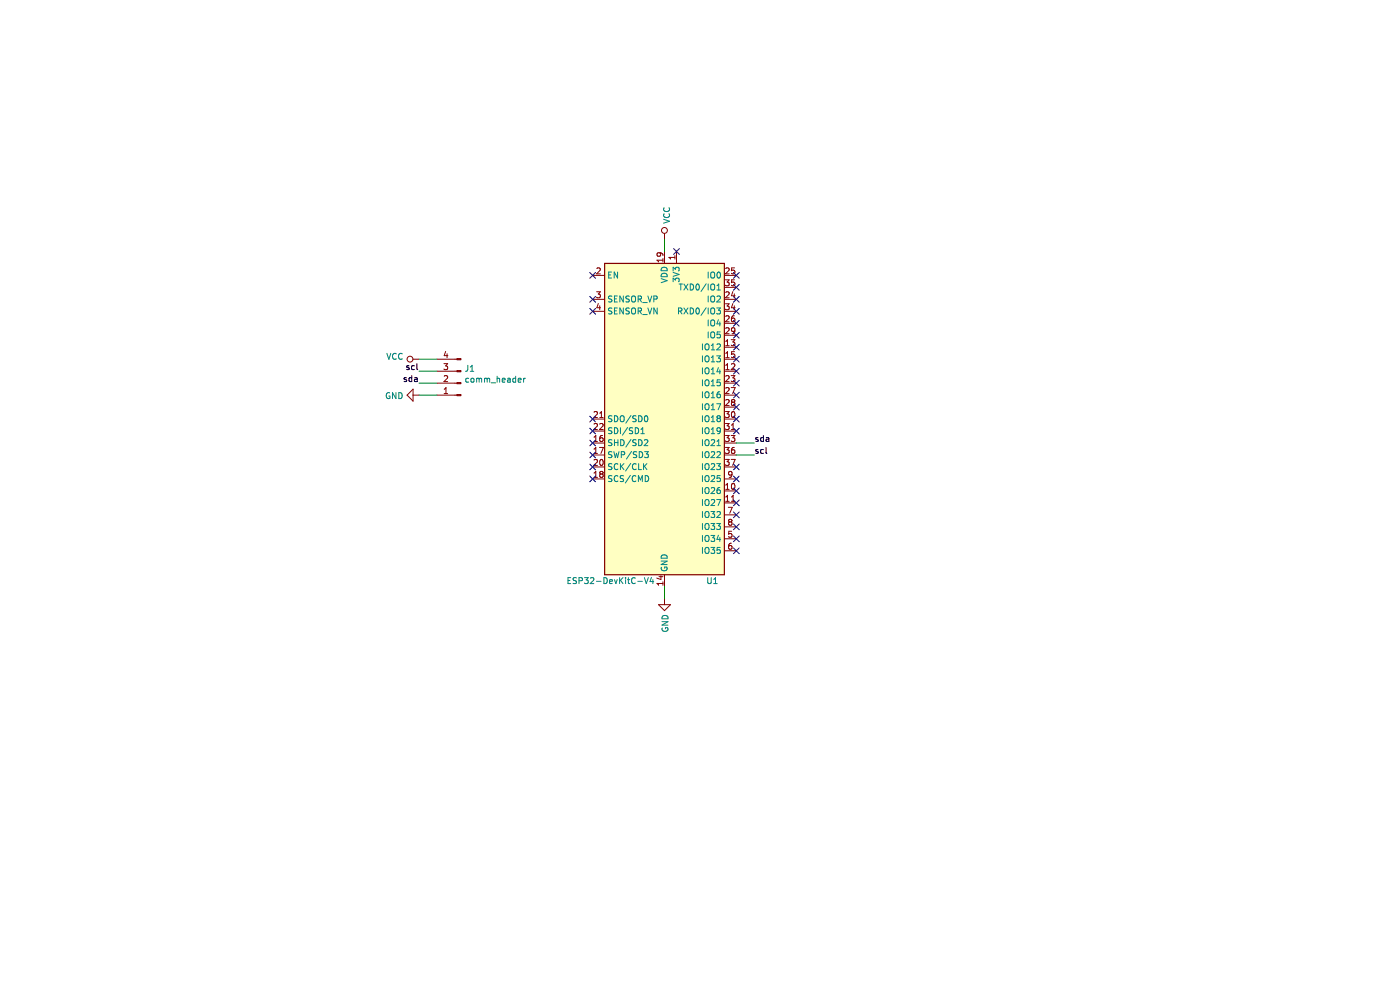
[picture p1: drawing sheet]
EESchema Schematic File Version 4
LIBS:Config-cache
EELAYER 29 0
EELAYER END
$Descr A4 11693 8268
encoding utf-8
Sheet 1 1
Title ""
Date ""
Rev ""
Comp ""
Comment1 ""
Comment2 ""
Comment3 ""
Comment4 ""
$EndDescr
$Comp
L MCU_Module:ESP32-DevKitC-V4 U1
U 1 1
P 5550 3500
F 0 "U1" H 5950 2150 50  0000 C CNN
F 1 "ESP32-DevKitC-V4" H 5100 2150 50  0000 C CNN
F 2 "" H 5550 3500 50  0001 C CNN
F 3 "https://www.espressif.com/sites/default/files/documentation/esp32-devkitc-v4_reference_design.zip" H 5250 3550 50  0001 C CNN
	1    5550 3500
	1    0    0    -1  
$EndComp
$Comp
L Connector:Conn_01x04_Male J1
U 1 1
P 3850 3200
F 0 "J1" H 3822 3082 50  0000 R CNN
F 1 "comm_header" H 3822 3173 50  0000 R CNN
F 2 "" H 3850 3200 50  0001 C CNN
F 3 "~" H 3850 3200 50  0001 C CNN
	1    3850 3200
	-1   0    0    1   
$EndComp
$Comp
L power:VCC #PWR02
U 1 1
P 3500 3000
F 0 "#PWR02" H 3500 2850 50  0001 C CNN
F 1 "VCC" V 3518 3127 50  0000 L CNN
F 2 "" H 3500 3000 50  0001 C CNN
F 3 "" H 3500 3000 50  0001 C CNN
	1    3500 3000
	0    -1   -1   0   
$EndComp
$Comp
L power:GND #PWR03
U 1 1
P 3500 3300
F 0 "#PWR03" H 3500 3050 50  0001 C CNN
F 1 "GND" V 3505 3172 50  0000 R CNN
F 2 "" H 3500 3300 50  0001 C CNN
F 3 "" H 3500 3300 50  0001 C CNN
	1    3500 3300
	0    1    1    0   
$EndComp
Wire Wire Line
	3650 3300 3500 3300
Wire Wire Line
	3500 3000 3650 3000
Wire Wire Line
	3650 3100 3500 3100
Wire Wire Line
	3500 3200 3650 3200
Text Label 3500 3200 2    50   ~ 0
sda
Text Label 3500 3100 2    50   ~ 0
scl
$Comp
L power:VCC #PWR01
U 1 1
P 5550 2000
F 0 "#PWR01" H 5550 1850 50  0001 C CNN
F 1 "VCC" V 5568 2127 50  0000 L CNN
F 2 "" H 5550 2000 50  0001 C CNN
F 3 "" H 5550 2000 50  0001 C CNN
	1    5550 2000
	1    0    0    -1  
$EndComp
$Comp
L power:GND #PWR04
U 1 1
P 5550 5000
F 0 "#PWR04" H 5550 4750 50  0001 C CNN
F 1 "GND" V 5555 4872 50  0000 R CNN
F 2 "" H 5550 5000 50  0001 C CNN
F 3 "" H 5550 5000 50  0001 C CNN
	1    5550 5000
	1    0    0    -1  
$EndComp
Wire Wire Line
	6150 3800 6300 3800
Wire Wire Line
	6300 3700 6150 3700
Text Label 6300 3700 0    50   ~ 0
sda
Text Label 6300 3800 0    50   ~ 0
scl
Wire Wire Line
	5550 2000 5550 2100
Wire Wire Line
	5550 5000 5550 4900
NoConn ~ 4950 3500
NoConn ~ 4950 3600
NoConn ~ 4950 3700
NoConn ~ 4950 3800
NoConn ~ 4950 3900
NoConn ~ 4950 4000
NoConn ~ 6150 4600
NoConn ~ 6150 4500
NoConn ~ 6150 4400
NoConn ~ 6150 4300
NoConn ~ 6150 4200
NoConn ~ 6150 4100
NoConn ~ 6150 4000
NoConn ~ 6150 3900
NoConn ~ 6150 3600
NoConn ~ 6150 3500
NoConn ~ 6150 3400
NoConn ~ 6150 3300
NoConn ~ 6150 3200
NoConn ~ 6150 3100
NoConn ~ 6150 3000
NoConn ~ 6150 2900
NoConn ~ 6150 2800
NoConn ~ 6150 2700
NoConn ~ 6150 2600
NoConn ~ 6150 2500
NoConn ~ 6150 2400
NoConn ~ 6150 2300
NoConn ~ 5650 2100
NoConn ~ 4950 2300
NoConn ~ 4950 2500
NoConn ~ 4950 2600
$EndSCHEMATC
